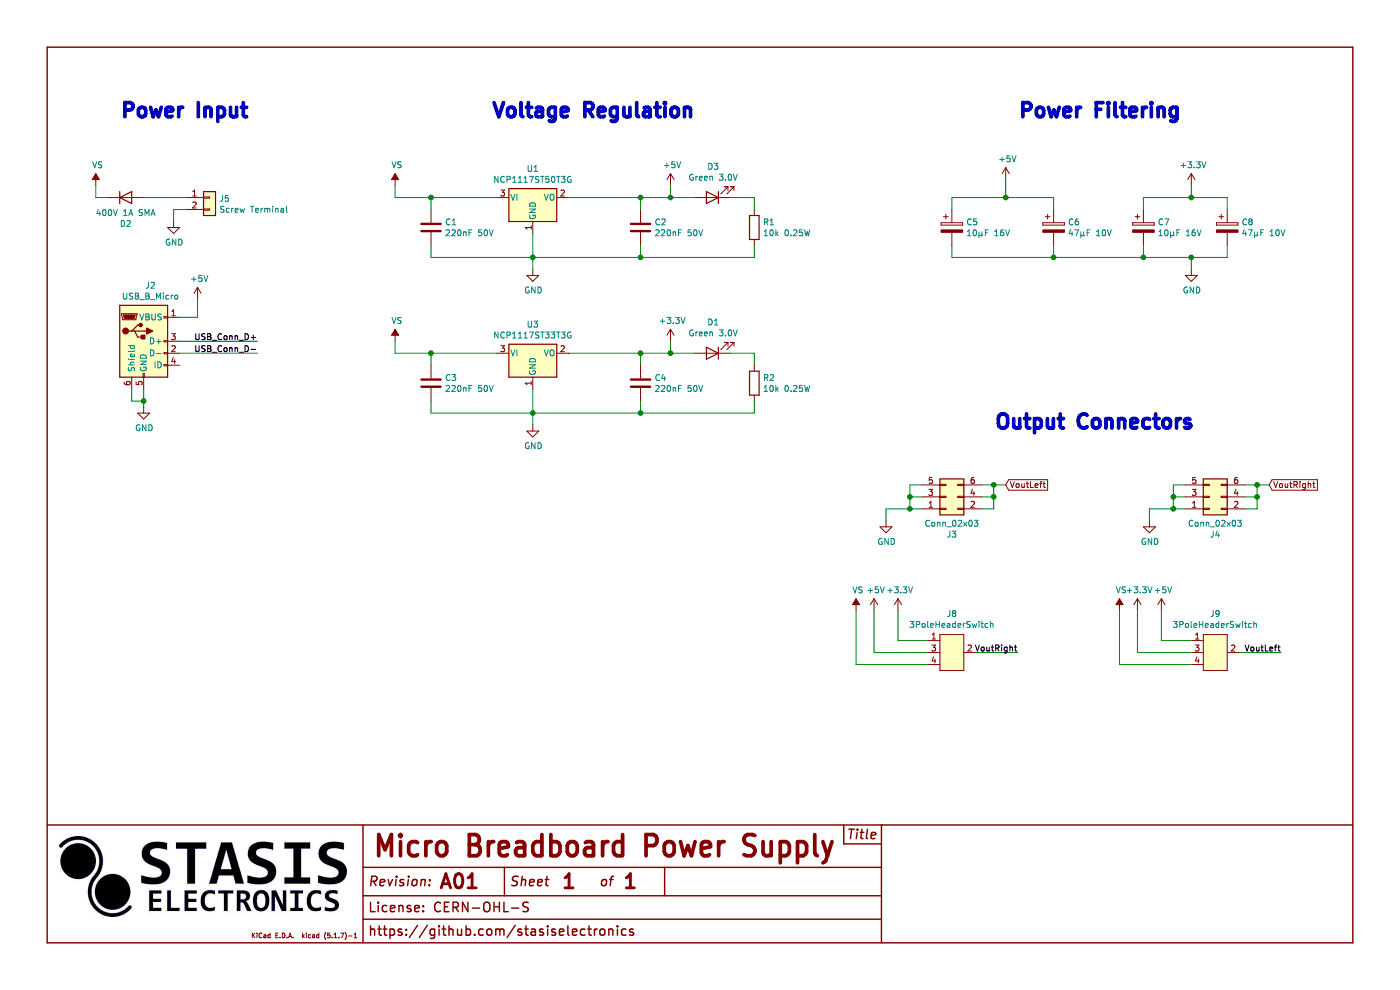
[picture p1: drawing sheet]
EESchema Schematic File Version 4
EELAYER 30 0
EELAYER END
$Descr A4 11693 8268
encoding utf-8
Sheet 1 1
Title "Micro Breadboard Power Supply"
Date ""
Rev "A01"
Comp ""
Comment1 "License: CERN-OHL-S"
Comment2 "https://github.com/stasiselectronics"
Comment3 ""
Comment4 ""
$EndDescr
$Comp
L Connector:USB_B_Micro J2
U 1 1
P 1200 2850
F 0 "J2" H 1257 3317 50  0000 C CNN
F 1 "USB_B_Micro" H 1257 3226 50  0000 C CNN
F 2 "MicroBBPS:U-F-M5DD-Y-L" H 1350 2800 50  0001 C CNN
F 3 "~" H 1350 2800 50  0001 C CNN
F 4 "Korean Hroparts Elec" H 1200 2850 50  0001 C CNN "MF 1"
F 5 "U-F-M5DD-Y-L" H 1200 2850 50  0001 C CNN "MF 1 MPN"
F 6 "C91146" H 1200 2850 50  0001 C CNN "MF 1 Ordering Code"
	1    1200 2850
	1    0    0    -1  
$EndComp
$Comp
L power:GND #PWR0105
U 1 1
P 1200 3400
F 0 "#PWR0105" H 1200 3150 50  0001 C CNN
F 1 "GND" H 1205 3227 50  0000 C CNN
F 2 "" H 1200 3400 50  0001 C CNN
F 3 "" H 1200 3400 50  0001 C CNN
	1    1200 3400
	1    0    0    -1  
$EndComp
$Comp
L power:+5V #PWR0107
U 1 1
P 1650 2500
F 0 "#PWR0107" H 1650 2350 50  0001 C CNN
F 1 "+5V" H 1665 2673 50  0000 C CNN
F 2 "" H 1650 2500 50  0001 C CNN
F 3 "" H 1650 2500 50  0001 C CNN
	1    1650 2500
	1    0    0    -1  
$EndComp
$Comp
L power:GND #PWR0104
U 1 1
P 4450 2250
F 0 "#PWR0104" H 4450 2000 50  0001 C CNN
F 1 "GND" H 4455 2077 50  0000 C CNN
F 2 "" H 4450 2250 50  0001 C CNN
F 3 "" H 4450 2250 50  0001 C CNN
	1    4450 2250
	1    0    0    -1  
$EndComp
$Comp
L Device:C C2
U 1 1
P 5350 1900
F 0 "C2" H 5465 1946 50  0000 L CNN
F 1 "220nF 50V" H 5465 1855 50  0000 L CNN
F 2 "Capacitor_SMD:C_1206_3216Metric_Pad1.33x1.80mm_HandSolder" H 5388 1750 50  0001 C CNN
F 3 "~" H 5350 1900 50  0001 C CNN
F 4 "YAGEO" H 5350 1900 50  0001 C CNN "MF 1"
F 5 "CC1206KKX7R9BB224" H 5350 1900 50  0001 C CNN "MF 1 MPN"
F 6 "C107186" H 5350 1900 50  0001 C CNN "MF 1 Ordering Code"
	1    5350 1900
	1    0    0    -1  
$EndComp
$Comp
L Device:C C1
U 1 1
P 3600 1900
F 0 "C1" H 3715 1946 50  0000 L CNN
F 1 "220nF 50V" H 3715 1855 50  0000 L CNN
F 2 "Capacitor_SMD:C_1206_3216Metric_Pad1.33x1.80mm_HandSolder" H 3715 1809 50  0001 L CNN
F 3 "~" H 3600 1900 50  0001 C CNN
F 4 "YAGEO" H 3600 1900 50  0001 C CNN "MF 1"
F 5 "CC1206KKX7R9BB224" H 3600 1900 50  0001 C CNN "MF 1 MPN"
F 6 "C107186" H 3600 1900 50  0001 C CNN "MF 1 Ordering Code"
	1    3600 1900
	1    0    0    -1  
$EndComp
$Comp
L Regulator_Linear:AMS1117-5.0 U1
U 1 1
P 4450 1650
F 0 "U1" H 4450 1892 50  0000 C CNN
F 1 "NCP1117ST50T3G" H 4450 1801 50  0000 C CNN
F 2 "Package_TO_SOT_SMD:SOT-223-3_TabPin2" H 4450 1900 50  0001 C CIN
F 3 "http://www.advanced-monolithic.com/pdf/ds1117.pdf" H 4450 1650 50  0001 C CNN
F 4 "ON Semiconductor" H 4450 1650 50  0001 C CNN "MF 1"
F 5 "NCP1117ST50T3G" H 4450 1650 50  0001 C CNN "MF 1 MPN"
F 6 "C17314" H 4450 1650 50  0001 C CNN "MF 1 Ordering Code"
	1    4450 1650
	1    0    0    -1  
$EndComp
Text Notes 1000 1000 0    118  ~ 24
Power Input
$Comp
L Connector_Generic:Conn_01x02 J5
U 1 1
P 1750 1650
F 0 "J5" H 1830 1642 50  0000 L CNN
F 1 "Screw Terminal" H 1830 1551 50  0000 L CNN
F 2 "MicroBBPS:WJ124-3.81-2P" H 1750 1650 50  0001 C CNN
F 3 "~" H 1750 1650 50  0001 C CNN
F 4 "Ningbo Kangnex Elec" H 1750 1650 50  0001 C CNN "MF 1"
F 5 "WJ124-3.81-2P" H 1750 1650 50  0001 C CNN "MF 1 MPN"
F 6 "C69811" H 1750 1650 50  0001 C CNN "MF 1 Ordering Code"
	1    1750 1650
	1    0    0    -1  
$EndComp
Wire Wire Line
	900  1650 800  1650
Wire Wire Line
	1550 1750 1450 1750
Wire Wire Line
	1450 1750 1450 1850
$Comp
L power:GND #PWR0101
U 1 1
P 1450 1850
F 0 "#PWR0101" H 1450 1600 50  0001 C CNN
F 1 "GND" H 1455 1677 50  0000 C CNN
F 2 "" H 1450 1850 50  0001 C CNN
F 3 "" H 1450 1850 50  0001 C CNN
	1    1450 1850
	1    0    0    -1  
$EndComp
$Comp
L power:VS #PWR0102
U 1 1
P 800 1550
F 0 "#PWR0102" H 600 1400 50  0001 C CNN
F 1 "VS" H 815 1723 50  0000 C CNN
F 2 "" H 800 1550 50  0001 C CNN
F 3 "" H 800 1550 50  0001 C CNN
	1    800  1550
	1    0    0    -1  
$EndComp
Text Label 2150 2850 2    50   ~ 0
USB_Conn_D+
Text Label 2150 2950 2    50   ~ 0
USB_Conn_D-
Wire Wire Line
	1200 3400 1200 3350
Wire Wire Line
	1200 3350 1100 3350
Wire Wire Line
	1100 3350 1100 3250
Wire Wire Line
	1200 3350 1200 3250
Connection ~ 1200 3350
Wire Wire Line
	1500 2850 2150 2850
Wire Wire Line
	2150 2950 1500 2950
Wire Wire Line
	1500 2650 1650 2650
Wire Wire Line
	1650 2650 1650 2500
Text Notes 4100 1000 0    118  ~ 24
Voltage Regulation
Wire Wire Line
	3300 1650 3300 1550
Wire Wire Line
	5600 1650 5600 1550
Connection ~ 5350 1650
Wire Wire Line
	5350 1650 5600 1650
Wire Wire Line
	5350 1650 5350 1750
Wire Wire Line
	3300 1650 3600 1650
Wire Wire Line
	3600 1650 3600 1750
Connection ~ 3600 1650
Wire Wire Line
	3600 2050 3600 2150
Wire Wire Line
	4450 2150 4450 2250
Wire Wire Line
	4450 1950 4450 2150
Connection ~ 4450 2150
Wire Wire Line
	5350 2050 5350 2150
$Comp
L power:GND #PWR0103
U 1 1
P 4450 3550
F 0 "#PWR0103" H 4450 3300 50  0001 C CNN
F 1 "GND" H 4455 3377 50  0000 C CNN
F 2 "" H 4450 3550 50  0001 C CNN
F 3 "" H 4450 3550 50  0001 C CNN
	1    4450 3550
	1    0    0    -1  
$EndComp
$Comp
L Device:C C3
U 1 1
P 3600 3200
F 0 "C3" H 3715 3246 50  0000 L CNN
F 1 "220nF 50V" H 3715 3155 50  0000 L CNN
F 2 "Capacitor_SMD:C_1206_3216Metric_Pad1.33x1.80mm_HandSolder" H 3715 3109 50  0001 L CNN
F 3 "~" H 3600 3200 50  0001 C CNN
F 4 "YAGEO" H 3600 3200 50  0001 C CNN "MF 1"
F 5 "CC1206KKX7R9BB224" H 3600 3200 50  0001 C CNN "MF 1 MPN"
F 6 "C107186" H 3600 3200 50  0001 C CNN "MF 1 Ordering Code"
	1    3600 3200
	1    0    0    -1  
$EndComp
$Comp
L Regulator_Linear:AZ1117-3.3 U3
U 1 1
P 4450 2950
F 0 "U3" H 4450 3192 50  0000 C CNN
F 1 "NCP1117ST33T3G" H 4450 3101 50  0000 C CNN
F 2 "Package_TO_SOT_SMD:SOT-223-3_TabPin2" H 4450 3200 50  0001 C CIN
F 3 "https://www.diodes.com/assets/Datasheets/AZ1117.pdf" H 4450 2950 50  0001 C CNN
F 4 "ON Semiconductor" H 4450 2950 50  0001 C CNN "MF 1"
F 5 "NCP1117ST33T3G" H 4450 2950 50  0001 C CNN "MF 1 MPN"
F 6 "C26537" H 4450 2950 50  0001 C CNN "MF 1 Ordering Code"
	1    4450 2950
	1    0    0    -1  
$EndComp
$Comp
L power:VS #PWR0106
U 1 1
P 3300 2850
F 0 "#PWR0106" H 3100 2700 50  0001 C CNN
F 1 "VS" H 3315 3023 50  0000 C CNN
F 2 "" H 3300 2850 50  0001 C CNN
F 3 "" H 3300 2850 50  0001 C CNN
	1    3300 2850
	1    0    0    -1  
$EndComp
Wire Wire Line
	3300 2950 3300 2850
Wire Wire Line
	3300 2950 3600 2950
Wire Wire Line
	3600 2950 3600 3050
Connection ~ 3600 2950
Wire Wire Line
	3600 3350 3600 3450
Wire Wire Line
	4450 3450 4450 3550
Wire Wire Line
	4450 3250 4450 3450
Connection ~ 4450 3450
$Comp
L power:+5V #PWR0108
U 1 1
P 5600 1550
F 0 "#PWR0108" H 5600 1400 50  0001 C CNN
F 1 "+5V" H 5615 1723 50  0000 C CNN
F 2 "" H 5600 1550 50  0001 C CNN
F 3 "" H 5600 1550 50  0001 C CNN
	1    5600 1550
	1    0    0    -1  
$EndComp
$Comp
L power:VS #PWR0109
U 1 1
P 3300 1550
F 0 "#PWR0109" H 3100 1400 50  0001 C CNN
F 1 "VS" H 3315 1723 50  0000 C CNN
F 2 "" H 3300 1550 50  0001 C CNN
F 3 "" H 3300 1550 50  0001 C CNN
	1    3300 1550
	1    0    0    -1  
$EndComp
Wire Wire Line
	4450 2150 5350 2150
$Comp
L Device:C C4
U 1 1
P 5350 3200
F 0 "C4" H 5465 3246 50  0000 L CNN
F 1 "220nF 50V" H 5465 3155 50  0000 L CNN
F 2 "Capacitor_SMD:C_1206_3216Metric_Pad1.33x1.80mm_HandSolder" H 5388 3050 50  0001 C CNN
F 3 "~" H 5350 3200 50  0001 C CNN
F 4 "YAGEO" H 5350 3200 50  0001 C CNN "MF 1"
F 5 "CC1206KKX7R9BB224" H 5350 3200 50  0001 C CNN "MF 1 MPN"
F 6 "C107186" H 5350 3200 50  0001 C CNN "MF 1 Ordering Code"
	1    5350 3200
	1    0    0    -1  
$EndComp
Wire Wire Line
	5600 2950 5600 2850
Connection ~ 5350 2950
Wire Wire Line
	5350 2950 5600 2950
Wire Wire Line
	5350 2950 5350 3050
$Comp
L power:+3.3V #PWR0110
U 1 1
P 5600 2850
F 0 "#PWR0110" H 5600 2700 50  0001 C CNN
F 1 "+3.3V" H 5615 3023 50  0000 C CNN
F 2 "" H 5600 2850 50  0001 C CNN
F 3 "" H 5600 2850 50  0001 C CNN
	1    5600 2850
	1    0    0    -1  
$EndComp
Text Notes 8300 3600 0    118  ~ 24
Output Connectors
$Comp
L Device:LED D3
U 1 1
P 5950 1650
F 0 "D3" H 5943 1395 50  0000 C CNN
F 1 "Green 3.0V" H 5943 1486 50  0000 C CNN
F 2 "Diode_SMD:D_1206_3216Metric_Pad1.42x1.75mm_HandSolder" H 5950 1650 50  0001 C CNN
F 3 "~" H 5950 1650 50  0001 C CNN
F 4 "EKINGLUX" H 5950 1650 50  0001 C CNN "MF 1"
F 5 "E6C1206VGAC1UDA" H 5950 1650 50  0001 C CNN "MF 1 MPN"
F 6 "C375461" H 5950 1650 50  0001 C CNN "MF 1 Ordering Code"
	1    5950 1650
	-1   0    0    1   
$EndComp
$Comp
L Device:CP C7
U 1 1
P 9550 1900
F 0 "C7" H 9668 1946 50  0000 L CNN
F 1 "10µF 16V" H 9668 1855 50  0000 L CNN
F 2 "Capacitor_SMD:CP_Elec_4x5.4" H 9588 1750 50  0001 C CNN
F 3 "~" H 9550 1900 50  0001 C CNN
F 4 "Panasonic" H 9550 1900 50  0001 C CNN "MF 1"
F 5 "EEEHA1C100R" H 9550 1900 50  0001 C CNN "MF 1 MPN"
F 6 "C128465" H 9550 1900 50  0001 C CNN "MF 1 Ordering Code"
	1    9550 1900
	1    0    0    -1  
$EndComp
$Comp
L Device:CP C6
U 1 1
P 8800 1900
F 0 "C6" H 8918 1946 50  0000 L CNN
F 1 "47µF 10V" H 8918 1855 50  0000 L CNN
F 2 "Capacitor_SMD:CP_Elec_4x5.4" H 8838 1750 50  0001 C CNN
F 3 "~" H 8800 1900 50  0001 C CNN
F 4 "ROQANG" H 8800 1900 50  0001 C CNN "MF 1"
F 5 "RVT1A470M0405" H 8800 1900 50  0001 C CNN "MF 1 MPN"
F 6 "C72513" H 8800 1900 50  0001 C CNN "MF 1 Ordering Code"
	1    8800 1900
	1    0    0    -1  
$EndComp
$Comp
L Device:CP C5
U 1 1
P 7950 1900
F 0 "C5" H 8068 1946 50  0000 L CNN
F 1 "10µF 16V" H 8068 1855 50  0000 L CNN
F 2 "Capacitor_SMD:CP_Elec_4x5.4" H 7988 1750 50  0001 C CNN
F 3 "~" H 7950 1900 50  0001 C CNN
F 4 "Panasonic" H 7950 1900 50  0001 C CNN "MF 1"
F 5 "EEEHA1C100R" H 7950 1900 50  0001 C CNN "MF 1 MPN"
F 6 "C128465" H 7950 1900 50  0001 C CNN "MF 1 Ordering Code"
	1    7950 1900
	1    0    0    -1  
$EndComp
$Comp
L power:+5V #PWR0113
U 1 1
P 8400 1500
F 0 "#PWR0113" H 8400 1350 50  0001 C CNN
F 1 "+5V" H 8415 1673 50  0000 C CNN
F 2 "" H 8400 1500 50  0001 C CNN
F 3 "" H 8400 1500 50  0001 C CNN
	1    8400 1500
	1    0    0    -1  
$EndComp
$Comp
L power:GND #PWR0116
U 1 1
P 9950 2250
F 0 "#PWR0116" H 9950 2000 50  0001 C CNN
F 1 "GND" H 9955 2077 50  0000 C CNN
F 2 "" H 9950 2250 50  0001 C CNN
F 3 "" H 9950 2250 50  0001 C CNN
	1    9950 2250
	1    0    0    -1  
$EndComp
Wire Wire Line
	5600 1650 5800 1650
Connection ~ 5600 1650
$Comp
L Device:R R1
U 1 1
P 6300 1900
F 0 "R1" H 6370 1946 50  0000 L CNN
F 1 "10k 0.25W" H 6370 1855 50  0000 L CNN
F 2 "Resistor_SMD:R_1206_3216Metric_Pad1.30x1.75mm_HandSolder" V 6230 1900 50  0001 C CNN
F 3 "~" H 6300 1900 50  0001 C CNN
F 4 "YAGEO" H 6300 1900 50  0001 C CNN "MF 1"
F 5 "RC1206JR-0710KL" H 6300 1900 50  0001 C CNN "MF 1 MPN"
F 6 "C136460" H 6300 1900 50  0001 C CNN "MF 1 Ordering Code"
	1    6300 1900
	1    0    0    -1  
$EndComp
Wire Wire Line
	6100 1650 6300 1650
Wire Wire Line
	6300 1650 6300 1750
Wire Wire Line
	5350 2150 6300 2150
Wire Wire Line
	6300 2150 6300 2050
Connection ~ 5350 2150
$Comp
L Device:LED D1
U 1 1
P 5950 2950
F 0 "D1" H 5943 2695 50  0000 C CNN
F 1 "Green 3.0V" H 5943 2786 50  0000 C CNN
F 2 "Diode_SMD:D_1206_3216Metric_Pad1.42x1.75mm_HandSolder" H 5950 2950 50  0001 C CNN
F 3 "~" H 5950 2950 50  0001 C CNN
F 4 "EKINGLUX" H 5950 2950 50  0001 C CNN "MF 1"
F 5 "E6C1206VGAC1UDA" H 5950 2950 50  0001 C CNN "MF 1 MPN"
F 6 "C375461" H 5950 2950 50  0001 C CNN "MF 1 Ordering Code"
	1    5950 2950
	-1   0    0    1   
$EndComp
Wire Wire Line
	6100 2950 6300 2950
Wire Wire Line
	6300 2950 6300 3050
Wire Wire Line
	6300 3450 6300 3350
Wire Wire Line
	5600 2950 5800 2950
Connection ~ 5600 2950
Wire Wire Line
	5350 3450 6300 3450
Wire Wire Line
	4450 3450 5350 3450
Wire Wire Line
	5350 3350 5350 3450
Connection ~ 5350 3450
$Comp
L MicroBBPS:3PoleHeaderSwitch J8
U 1 1
P 7950 5350
F 0 "J8" H 7950 5575 50  0000 C CNN
F 1 "3PoleHeaderSwitch" H 7950 5484 50  0000 C CNN
F 2 "MicroBBPS:3PoleHeaderSwitch" H 8150 5500 50  0001 C CNN
F 3 "" H 8150 5500 50  0001 C CNN
F 4 "XFCN" H 7950 5350 50  0001 C CNN "MF 1"
F 5 "PZ254V-12-6P" H 7950 5350 50  0001 C CNN "MF 1 MPN"
F 6 "C492420" H 7950 5350 50  0001 C CNN "MF 1 Ordering Code"
	1    7950 5350
	1    0    0    -1  
$EndComp
$Comp
L MicroBBPS:3PoleHeaderSwitch J9
U 1 1
P 10150 5350
F 0 "J9" H 10150 5575 50  0000 C CNN
F 1 "3PoleHeaderSwitch" H 10150 5484 50  0000 C CNN
F 2 "MicroBBPS:3PoleHeaderSwitch" H 10350 5500 50  0001 C CNN
F 3 "" H 10350 5500 50  0001 C CNN
F 4 "XFCN" H 10150 5350 50  0001 C CNN "MF 1"
F 5 "PZ254V-12-6P" H 10150 5350 50  0001 C CNN "MF 1 MPN"
F 6 "C492420" H 10150 5350 50  0001 C CNN "MF 1 Ordering Code"
	1    10150 5350
	1    0    0    -1  
$EndComp
Wire Wire Line
	8150 5450 8500 5450
Wire Wire Line
	10350 5450 10700 5450
Text Label 10700 5450 2    50   ~ 0
VoutLeft
Text Label 8500 5450 2    50   ~ 0
VoutRight
Wire Wire Line
	7750 5350 7500 5350
Wire Wire Line
	7500 5350 7500 5100
Wire Wire Line
	7300 5450 7300 5100
$Comp
L power:+3.3V #PWR0117
U 1 1
P 7500 5100
F 0 "#PWR0117" H 7500 4950 50  0001 C CNN
F 1 "+3.3V" H 7515 5273 50  0000 C CNN
F 2 "" H 7500 5100 50  0001 C CNN
F 3 "" H 7500 5100 50  0001 C CNN
	1    7500 5100
	1    0    0    -1  
$EndComp
$Comp
L power:+5V #PWR0118
U 1 1
P 7300 5100
F 0 "#PWR0118" H 7300 4950 50  0001 C CNN
F 1 "+5V" H 7315 5273 50  0000 C CNN
F 2 "" H 7300 5100 50  0001 C CNN
F 3 "" H 7300 5100 50  0001 C CNN
	1    7300 5100
	1    0    0    -1  
$EndComp
$Comp
L power:VS #PWR0119
U 1 1
P 7150 5100
F 0 "#PWR0119" H 6950 4950 50  0001 C CNN
F 1 "VS" H 7165 5273 50  0000 C CNN
F 2 "" H 7150 5100 50  0001 C CNN
F 3 "" H 7150 5100 50  0001 C CNN
	1    7150 5100
	1    0    0    -1  
$EndComp
Wire Wire Line
	7150 5550 7150 5100
Wire Wire Line
	9950 5350 9700 5350
Wire Wire Line
	9700 5350 9700 5100
Wire Wire Line
	9500 5450 9500 5100
$Comp
L power:+3.3V #PWR0120
U 1 1
P 9500 5100
F 0 "#PWR0120" H 9500 4950 50  0001 C CNN
F 1 "+3.3V" H 9515 5273 50  0000 C CNN
F 2 "" H 9500 5100 50  0001 C CNN
F 3 "" H 9500 5100 50  0001 C CNN
	1    9500 5100
	1    0    0    -1  
$EndComp
$Comp
L power:+5V #PWR0121
U 1 1
P 9700 5100
F 0 "#PWR0121" H 9700 4950 50  0001 C CNN
F 1 "+5V" H 9715 5273 50  0000 C CNN
F 2 "" H 9700 5100 50  0001 C CNN
F 3 "" H 9700 5100 50  0001 C CNN
	1    9700 5100
	1    0    0    -1  
$EndComp
Wire Wire Line
	9500 5450 9950 5450
Wire Wire Line
	7300 5450 7750 5450
Wire Wire Line
	7150 5550 7750 5550
$Comp
L Device:CP C8
U 1 1
P 10250 1900
F 0 "C8" H 10368 1946 50  0000 L CNN
F 1 "47µF 10V" H 10368 1855 50  0000 L CNN
F 2 "Capacitor_SMD:CP_Elec_4x5.4" H 10288 1750 50  0001 C CNN
F 3 "~" H 10250 1900 50  0001 C CNN
F 4 "ROQANG" H 10250 1900 50  0001 C CNN "MF 1"
F 5 "RVT1A470M0405" H 10250 1900 50  0001 C CNN "MF 1 MPN"
F 6 "C72513" H 10250 1900 50  0001 C CNN "MF 1 Ordering Code"
	1    10250 1900
	1    0    0    -1  
$EndComp
Wire Wire Line
	9950 2150 9550 2150
Wire Wire Line
	9550 2150 9550 2050
Wire Wire Line
	9950 2150 9950 2250
Wire Wire Line
	8800 2150 8800 2050
Connection ~ 9550 2150
Wire Wire Line
	7950 2150 7950 2050
Wire Wire Line
	8800 1750 8800 1650
Wire Wire Line
	8800 1650 8400 1650
Wire Wire Line
	8400 1500 8400 1650
Wire Wire Line
	7950 1650 7950 1750
Wire Wire Line
	9550 1750 9550 1650
Wire Wire Line
	9550 1650 9950 1650
Wire Wire Line
	10250 1650 10250 1750
$Comp
L power:+3.3V #PWR0114
U 1 1
P 9950 1550
F 0 "#PWR0114" H 9950 1400 50  0001 C CNN
F 1 "+3.3V" H 9965 1723 50  0000 C CNN
F 2 "" H 9950 1550 50  0001 C CNN
F 3 "" H 9950 1550 50  0001 C CNN
	1    9950 1550
	1    0    0    -1  
$EndComp
Wire Wire Line
	9950 1550 9950 1650
Wire Wire Line
	800  1550 800  1650
Wire Wire Line
	3600 2950 4150 2950
Wire Wire Line
	3600 3450 4450 3450
Wire Wire Line
	3600 1650 4150 1650
Wire Wire Line
	3600 2150 4450 2150
Wire Wire Line
	7950 1650 8400 1650
Connection ~ 8400 1650
Wire Wire Line
	7950 2150 8800 2150
Wire Wire Line
	8800 2150 9550 2150
Connection ~ 8800 2150
Connection ~ 9950 1650
Wire Wire Line
	9950 1650 10250 1650
Wire Wire Line
	10250 2050 10250 2150
Wire Wire Line
	10250 2150 9950 2150
Connection ~ 9950 2150
Wire Wire Line
	9350 5550 9950 5550
Wire Wire Line
	9350 5550 9350 5100
$Comp
L power:VS #PWR0122
U 1 1
P 9350 5100
F 0 "#PWR0122" H 9150 4950 50  0001 C CNN
F 1 "VS" H 9365 5273 50  0000 C CNN
F 2 "" H 9350 5100 50  0001 C CNN
F 3 "" H 9350 5100 50  0001 C CNN
	1    9350 5100
	1    0    0    -1  
$EndComp
$Comp
L Connector_Generic:Conn_02x03_Odd_Even J3
U 1 1
P 7900 4150
F 0 "J3" H 7950 4467 50  0000 C CNN
F 1 "Conn_02x03" H 7950 4376 50  0000 C CNN
F 2 "Connector_PinHeader_2.54mm:PinHeader_2x03_P2.54mm_Vertical" H 7900 4150 50  0001 C CNN
F 3 "~" H 7900 4150 50  0001 C CNN
F 4 "C492420" H 7900 4150 50  0001 C CNN "MF 1 Ordering Code"
F 5 "XFCN" H 7900 4150 50  0001 C CNN "MF 1"
F 6 "PZ254V-12-6P" H 7900 4150 50  0001 C CNN "MF 1 MPN"
	1    7900 4150
	1    0    0    1   
$EndComp
$Comp
L Connector_Generic:Conn_02x03_Odd_Even J4
U 1 1
P 10100 4150
F 0 "J4" H 10150 4467 50  0000 C CNN
F 1 "Conn_02x03" H 10150 4376 50  0000 C CNN
F 2 "Connector_PinHeader_2.54mm:PinHeader_2x03_P2.54mm_Vertical" H 10100 4150 50  0001 C CNN
F 3 "~" H 10100 4150 50  0001 C CNN
F 4 "C492420" H 10100 4150 50  0001 C CNN "MF 1 Ordering Code"
F 5 "XFCN" H 10100 4150 50  0001 C CNN "MF 1"
F 6 "PZ254V-12-6P" H 10100 4150 50  0001 C CNN "MF 1 MPN"
	1    10100 4150
	1    0    0    1   
$EndComp
Wire Wire Line
	4750 2950 5350 2950
Wire Wire Line
	4750 1650 5350 1650
Wire Wire Line
	8400 4050 8300 4050
Wire Wire Line
	8300 4050 8300 4150
Wire Wire Line
	8300 4150 8200 4150
Connection ~ 8300 4050
Wire Wire Line
	8300 4050 8200 4050
Wire Wire Line
	8200 4250 8300 4250
Wire Wire Line
	8300 4250 8300 4150
Connection ~ 8300 4150
$Comp
L power:GND #PWR0112
U 1 1
P 7400 4350
F 0 "#PWR0112" H 7400 4100 50  0001 C CNN
F 1 "GND" H 7405 4177 50  0000 C CNN
F 2 "" H 7400 4350 50  0001 C CNN
F 3 "" H 7400 4350 50  0001 C CNN
	1    7400 4350
	1    0    0    -1  
$EndComp
Wire Wire Line
	7400 4350 7400 4250
Wire Wire Line
	7400 4250 7600 4250
Wire Wire Line
	7700 4150 7600 4150
Wire Wire Line
	7600 4150 7600 4250
Connection ~ 7600 4250
Wire Wire Line
	7600 4250 7700 4250
Wire Wire Line
	7700 4050 7600 4050
Wire Wire Line
	7600 4050 7600 4150
Connection ~ 7600 4150
Wire Wire Line
	10600 4050 10500 4050
Wire Wire Line
	10500 4050 10500 4150
Wire Wire Line
	10500 4150 10400 4150
Connection ~ 10500 4050
Wire Wire Line
	10500 4050 10400 4050
Wire Wire Line
	10400 4250 10500 4250
Wire Wire Line
	10500 4250 10500 4150
Connection ~ 10500 4150
$Comp
L power:GND #PWR0115
U 1 1
P 9600 4350
F 0 "#PWR0115" H 9600 4100 50  0001 C CNN
F 1 "GND" H 9605 4177 50  0000 C CNN
F 2 "" H 9600 4350 50  0001 C CNN
F 3 "" H 9600 4350 50  0001 C CNN
	1    9600 4350
	1    0    0    -1  
$EndComp
Wire Wire Line
	9600 4350 9600 4250
Wire Wire Line
	9600 4250 9800 4250
Wire Wire Line
	9900 4150 9800 4150
Wire Wire Line
	9800 4150 9800 4250
Connection ~ 9800 4250
Wire Wire Line
	9800 4250 9900 4250
Wire Wire Line
	9900 4050 9800 4050
Wire Wire Line
	9800 4050 9800 4150
Connection ~ 9800 4150
Text Notes 8500 1000 0    118  ~ 24
Power Filtering
$Comp
L Device:D D2
U 1 1
P 1050 1650
F 0 "D2" H 1050 1433 50  0000 C CNN
F 1 "400V 1A SMA" H 1050 1524 50  0000 C CNN
F 2 "Diode_SMD:D_SMA" H 1050 1650 50  0001 C CNN
F 3 "~" H 1050 1650 50  0001 C CNN
F 4 "Diodes Incorporated" H 1050 1650 50  0001 C CNN "MF 1"
F 5 "S1G-13-F" H 1050 1650 50  0001 C CNN "MF 1 MPN"
F 6 "C85102" H 1050 1650 50  0001 C CNN "MF 1 Ordering Code"
	1    1050 1650
	1    0    0    -1  
$EndComp
Wire Wire Line
	1200 1650 1550 1650
$Comp
L Device:R R2
U 1 1
P 6300 3200
F 0 "R2" H 6370 3246 50  0000 L CNN
F 1 "10k 0.25W" H 6370 3155 50  0000 L CNN
F 2 "Resistor_SMD:R_1206_3216Metric_Pad1.30x1.75mm_HandSolder" V 6230 3200 50  0001 C CNN
F 3 "~" H 6300 3200 50  0001 C CNN
F 4 "YAGEO" H 6300 3200 50  0001 C CNN "MF 1"
F 5 "RC1206JR-0710KL" H 6300 3200 50  0001 C CNN "MF 1 MPN"
F 6 "C136460" H 6300 3200 50  0001 C CNN "MF 1 Ordering Code"
	1    6300 3200
	1    0    0    -1  
$EndComp
Text GLabel 8400 4050 2    50   Input ~ 0
VoutLeft
Text GLabel 10600 4050 2    50   Input ~ 0
VoutRight
$EndSCHEMATC
